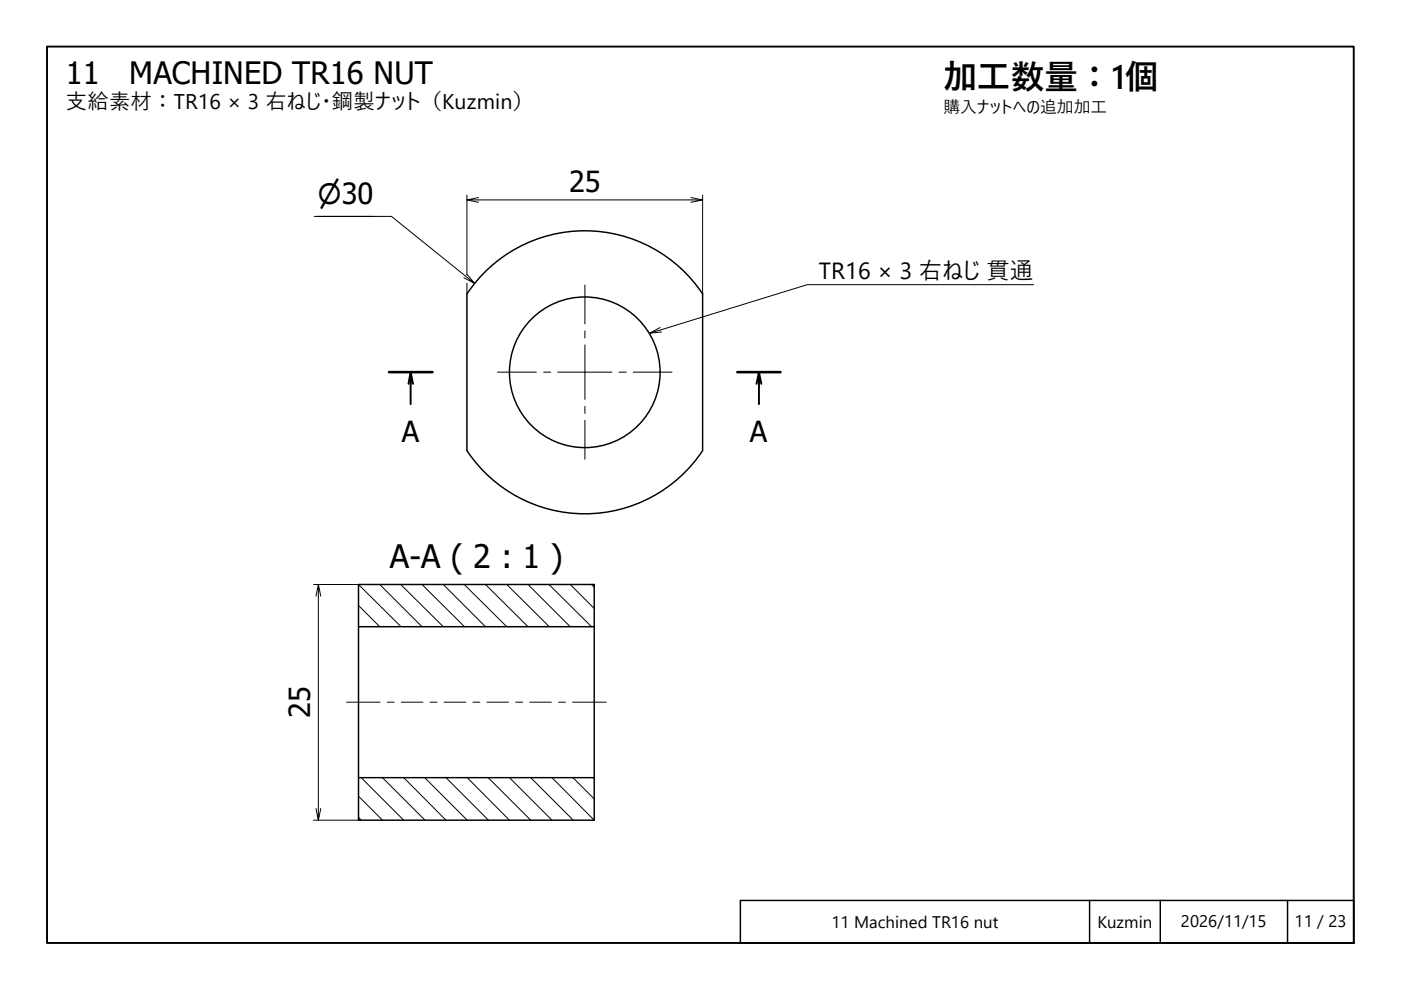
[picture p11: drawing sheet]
<svg xmlns="http://www.w3.org/2000/svg" width="297mm" height="210mm" viewBox="0 0 297 210" stroke-linecap="round" stroke-linejoin="round" font-family="sans-serif">
<!-- layer: Hatch (ISO) -->
<g fill="none" stroke="#000" stroke-width=".21">
<path d="M76 132.9h.1M76 128.4l4.5 4.5M76 123.9l9 9M80.5 123.9l9 9M85 123.9l9 9M89.5 123.9l9 9M94 123.9l8.9 9M98.4 123.9l9 9M102.9 123.9l9.1 9M107.4 123.9l9.1 9M112 123.9l8.9 9M116.4 123.9l9 9"/>
<path d="M120.9 123.9l5.1 5.1M125.4 123.9l.6 .6M76 173.3l.6 .6M76 168.8l5.1 5.1M76.6 164.9l9 9M81.1 164.9l9 9M85.6 164.9l9 9M90 164.9l9.1 9M94.6 164.9l9 9M99.1 164.9l8.9 9M103.5 164.9l9 9M108 164.9l9 9"/>
<path d="M112.5 164.9l9 9M117 164.9l9 9M121.5 164.9l4.5 4.5M126 164.9h.1"/>
</g>
<!-- layer: Visible (ISO) -->
<g fill="none" stroke="#000" stroke-width=".31">
<path d="M99 62.3a30 30 0 0 1 50 0v33.2M99 62.3v33.2M99 95.5a30 30 0 0 0 50 0M76 123.9h50v9h-50zM76 132.9v32M126 132.9v32M76 164.9h50v9h-50z"/>
<circle cx="124" cy="78.9" r="16"/>
</g>
<!-- layer: Section Line (ISO) -->
<path d="M82.5 78.9h9.2M156.3 78.9h9.2" fill="none" stroke="#000" stroke-width=".55"/>
<path d="M87.1 78.9l-.5 2.5M160.9 78.9l-.5 2.5M87.6 81.4l-.5-2.5v6.8M161.4 81.4l-.5-2.5v6.8" fill="none" stroke="#000" stroke-width=".41"/>
<!-- layer: Border (ISO) -->
<path d="M10 9.9h277v190h-277z" fill="none" stroke="#000" stroke-width=".41"/>
<!-- layer: Title (ISO) -->
<path d="M157 190.9h130v9h-130zM231 190.9v9M246 190.9v9M273 190.9v9" fill="none" stroke="#000" stroke-width=".31"/>
<!-- layer: Dimension (ISO) -->
<g fill="none" stroke="#000" stroke-width=".21">
<path d="M66.6 45.9h16.4l17.6 14.2-2.2-1.2M67.4 45.9h11.8M99 42.4l2.5 .5M99 41.4v16.9M99 58.1l1.6 2M101.5 41.9l-2.5 .5h50l-2.5 .5M146.5 41.9l2.5 .5M149 41.4v20.9M99 60v2.3M66.5 123.9h9.5M67.5 123.9l-.5 2.5M68 126.4l-.5-2.5v50l-.5-2.5"/>
<path d="M66.5 173.9h9.5M68 171.4l-.5 2.5"/>
</g>
<!-- layer: Center Mark (ISO) -->
<path d="M105.5 78.9h8.2M115.3 78.9h1.5M118.2 78.9h11.5M124 60.4v8.3M124 70.1v1.6M124 73.1v11.6M131.3 78.9h1.5M134.2 78.9h8.3M124 86.1v1.6M124 89.1v8.3" fill="none" stroke="#000" stroke-width=".21"/>
<!-- layer: Symbol (ISO) -->
<path d="M140.3 70.4l-2.6 .2M219.1 60.4h-48l-33.4 10.2 2.3-1.2" fill="none" stroke="#000" stroke-width=".21"/>
<!-- layer: Centerline (ISO) -->
<path d="M73.5 148.9h7.1M82.1 148.9h1.5M85.1 148.9h4.6M91.2 148.9h1.4M94.2 148.9h4.5M100.3 148.9h1.4M103.3 148.9h4.5M109.3 148.9h1.5M112.3 148.9h4.6M118.4 148.9h1.5M121.4 148.9h7.1" fill="none" stroke="#000" stroke-width=".21"/>
<text font-size="7.1" x="200" y="18.9">加工数量：1個</text>
<text font-size="6.9" x="82.7" y="120.5">A-A ( 2 : 1 )</text>
<g font-size="6.5">
<text x="14" y="17.8">11</text>
<text x="27.4" y="17.8">MACHINED TR16 NUT</text>
</g>
<g font-size="6.2">
<text x="120.6" y="40.7">25</text>
<text x="85.2" y="93.7">A</text>
<text x="159" y="93.7">A</text>
<text x="65.8" y="152.3" transform="rotate(-90 65.8 152.3)">25</text>
</g>
<text font-size="5.8" x="67.4" y="43.2">⌀30</text>
<text font-size="5" x="173.6" y="59.1">TR16 × 3 右ねじ 貫通</text>
<text font-size="4.5" x="14" y="23.1">支給素材：TR16 × 3 右ねじ・鋼製ナット（Kuzmin）</text>
<g font-size="3.6">
<text x="200" y="23.9">購入ナットへの追加加工</text>
<text x="176.3" y="196.7">11 Machined TR16 nut</text>
<text x="232.7" y="196.7">Kuzmin</text>
<text x="250.4" y="196.5">2026/11/15</text>
<text x="274.4" y="196.5">11 / 23</text>
</g>
</svg>
